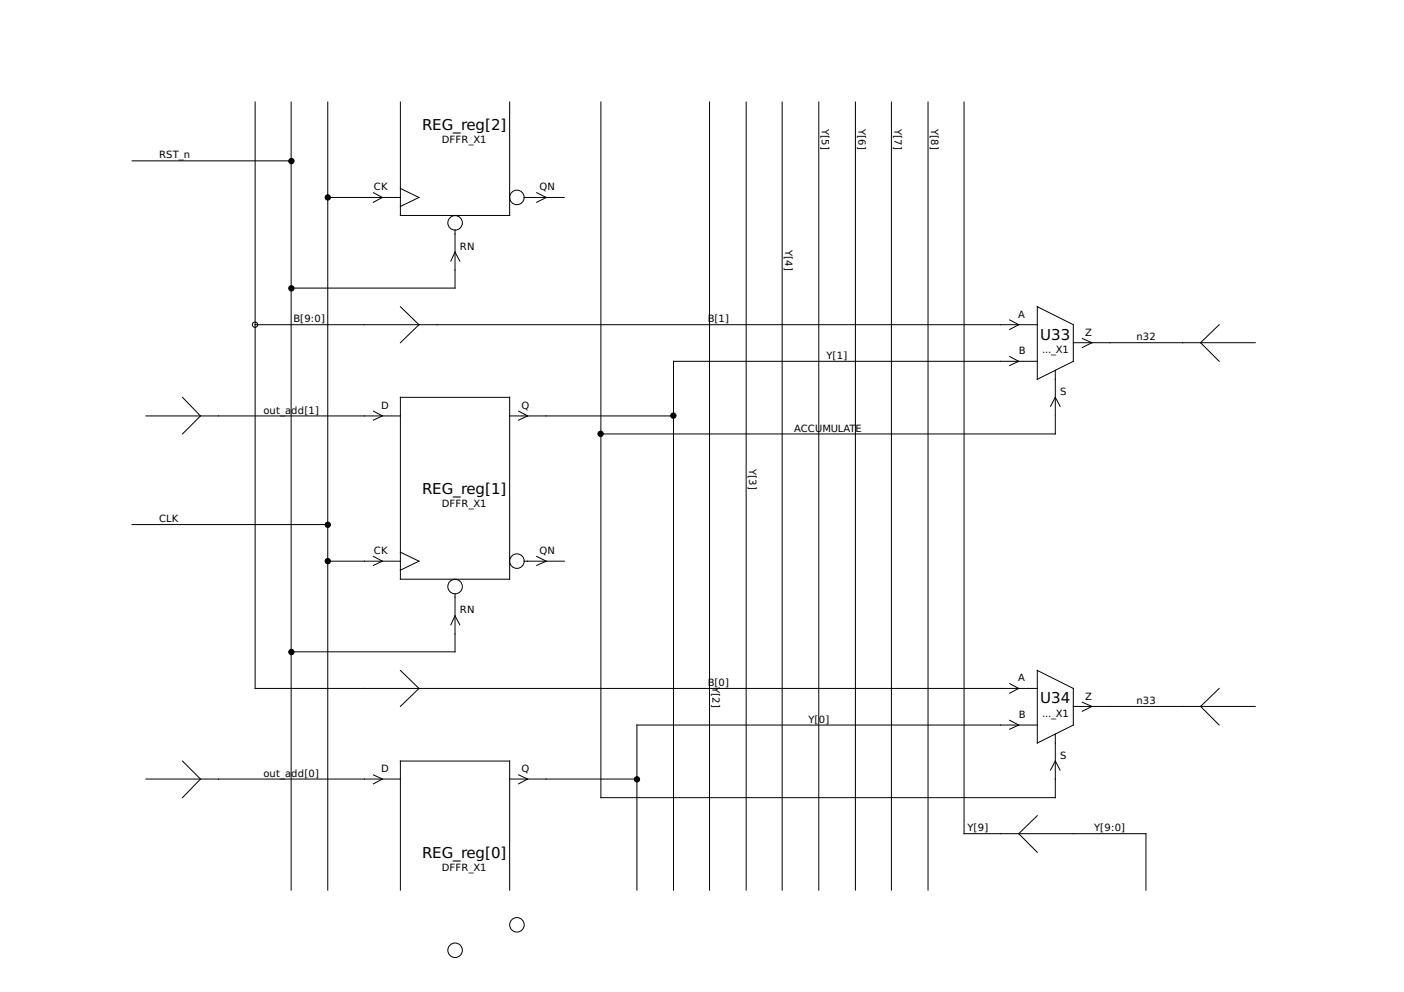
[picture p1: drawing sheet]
<svg xmlns="http://www.w3.org/2000/svg" width="297mm" height="210mm" viewBox="0 0 297 210" stroke-linecap="round" stroke-linejoin="round" font-family="sans-serif">
<g fill="none" stroke="#000" stroke-width=".21">
<path d="M27.9 34h33.7M54 21.6v124.1h165.5M61.6 21.6v166.7M69.3 21.6v166.7M84.7 21.6v24h23.1v-24M84.7 39.9l3.9 1.9-3.9 1.9M127.1 21.6v147.2h96.2v-13.5M150.1 21.6v166.7M157.9 21.6v166.7M165.5 21.6v166.7M173.2 21.6v166.7M181 21.6v166.7"/>
<path d="M188.6 21.6v166.7M196.3 21.6v166.7M204 21.6v154.8h38.4v11.9M69.3 41.8h15.4M79 40.8l1.9 1-1.9 1M95.4 55.2l.9-1.9 1 1.9M96.3 48.6v12.4h-34.7M110.9 41.8h8.5M113.5 40.8l2.1 1-2.1 1M54 68.7h165.5M84.7 64.9l3.9 3.8-3.9 3.8M213.6 67.7l1.9 1-1.9 1"/>
<path d="M213.6 75.4l1.9 1.1-1.9 .8M219.5 64.9l7.6 3.8v7.8l-7.6 3.8zM219.5 76.5h-77v111.8M223.3 78.4v9.5M227.1 72.5h38.5M229 71.6l2 .9-2 1M257.9 68.7l-3.9 3.8 3.9 4M30.9 88h53.8M38.6 84.1l3.8 3.9-3.8 3.8M79 87l1.9 1-1.9 .9M84.7 84.1h23.1v38.5h-23.1zM107.8 88h34.7"/>
<path d="M109.7 87l1.9 1-1.9 .9M222.3 86l1-1.9 1 1.9M223.3 88v3.8h-96.2M27.9 111h41.4M69.3 118.7h15.4M79 117.7l1.9 1-1.9 .9M84.7 116.8l3.9 1.9-3.9 2M110.9 118.7h8.5M113.5 117.7l2.1 1-2.1 .9M95.4 132.2l.9-1.9 1 1.9M96.3 125.6v12.3h-34.7M84.7 141.9l3.9 3.8-3.9 3.8"/>
<path d="M213.6 144.7l1.9 1-1.9 1M213.6 152.4l1.9 1-1.9 .9M219.5 141.9l7.6 3.8v7.7l-7.6 3.8zM219.5 153.4h-84.8v34.9M227.1 149.5h38.5M229 148.6l2 .9-2 1M257.9 145.7l-3.9 3.8 3.9 3.9M30.9 164.8h53.8M38.6 161l3.8 3.8-3.8 4M79 164l1.9 .8-1.9 1.1M107.8 164.8h26.9M109.7 164l1.9 .8-1.9 1.1"/>
<path d="M219.5 172.6l-4 3.8 4 3.9M222.3 162.9l1-1.9 1 1.9M84.7 188.3v-27.3h23.1v27.3"/>
<circle cx="96.3" cy="47.2" r="1.54"/>
<circle cx="109.4" cy="41.8" r="1.54"/>
<circle cx="54" cy="68.7" r=".56"/>
<circle cx="109.4" cy="118.7" r="1.54"/>
<circle cx="96.3" cy="124.1" r="1.54"/>
<circle cx="109.4" cy="195.7" r="1.54"/>
<circle cx="96.3" cy="201.1" r="1.54"/>
</g>
<g fill="#000" stroke="#000" stroke-width=".21">
<circle cx="61.7" cy="34.1" r=".56"/>
<circle cx="69.3" cy="41.8" r=".56"/>
<circle cx="61.7" cy="61" r=".56"/>
<circle cx="127.1" cy="91.8" r=".56"/>
<circle cx="142.5" cy="87.9" r=".56"/>
<circle cx="69.3" cy="118.7" r=".56"/>
<circle cx="69.3" cy="111" r=".56"/>
<circle cx="61.7" cy="138" r=".56"/>
<circle cx="134.8" cy="164.9" r=".56"/>
</g>
<g font-size="3.2">
<text x="89.3" y="27.6">REG_reg[2]</text>
<text x="220.1" y="71.9">U33</text>
<text x="89.3" y="104.5">REG_reg[1]</text>
<text x="220.1" y="148.8">U34</text>
<text x="89.3" y="181.5">REG_reg[0]</text>
</g>
<g font-size="2.1">
<text x="173.9" y="27.3" transform="rotate(90 173.9 27.3)">Y[5]</text>
<text x="181.6" y="27.3" transform="rotate(90 181.6 27.3)">Y[6]</text>
<text x="189.2" y="27.3" transform="rotate(90 189.2 27.3)">Y[7]</text>
<text x="197" y="27.3" transform="rotate(90 197 27.3)">Y[8]</text>
<text x="33.7" y="33.5">RST_n</text>
<text x="93.5" y="30.4">DFFR_X1</text>
<text x="79.1" y="40.3">CK</text>
<text x="114.2" y="40.3">QN</text>
<text x="97.3" y="52.8">RN</text>
<text x="166.1" y="53" transform="rotate(90 166.1 53)">Y[4]</text>
<text x="62.1" y="68.2">B[9:0]</text>
<text x="149.7" y="68.2">B[1]</text>
<text x="215.4" y="67.2">A</text>
<text x="229.6" y="71.1">Z</text>
<text x="174.9" y="75.9">Y[1]</text>
<text x="215.5" y="74.9">B</text>
<text x="220.5" y="74.7">..._X1</text>
<text x="240.4" y="72">n32</text>
<text x="224.3" y="83.6">S</text>
<text x="55.8" y="87.5">out_a</text>
<text x="61.6" y="87.5">dd[1]</text>
<text x="80.6" y="86.5">D</text>
<text x="110.4" y="86.5">Q</text>
<text x="168" y="91.3">ACCUMULATE</text>
<text x="158.5" y="99.2" transform="rotate(90 158.5 99.2)">Y[3]</text>
<text x="93.5" y="107.3">DFFR_X1</text>
<text x="33.7" y="110.5">CLK</text>
<text x="79.1" y="117.2">CK</text>
<text x="114.2" y="117.2">QN</text>
<text x="97.3" y="129.8">RN</text>
<text x="149.7" y="145.2">B[0]</text>
<text x="150.7" y="145.4" transform="rotate(90 150.7 145.4)">Y[2]</text>
<text x="215.4" y="144.1">A</text>
<text x="229.6" y="148.1">Z</text>
<text x="240.4" y="149">n33</text>
<text x="171.1" y="152.9">Y[0]</text>
<text x="215.5" y="151.9">B</text>
<text x="220.5" y="151.6">..._X1</text>
<text x="224.3" y="160.5">S</text>
<text x="55.8" y="164.3">out_a</text>
<text x="61.6" y="164.3">dd[0]</text>
<text x="80.6" y="163.4">D</text>
<text x="110.4" y="163.4">Q</text>
<text x="204.7" y="175.9">Y[9]</text>
<text x="231.5" y="175.9">Y[9:0]</text>
<text x="93.5" y="184.3">DFFR_X1</text>
</g>
</svg>
